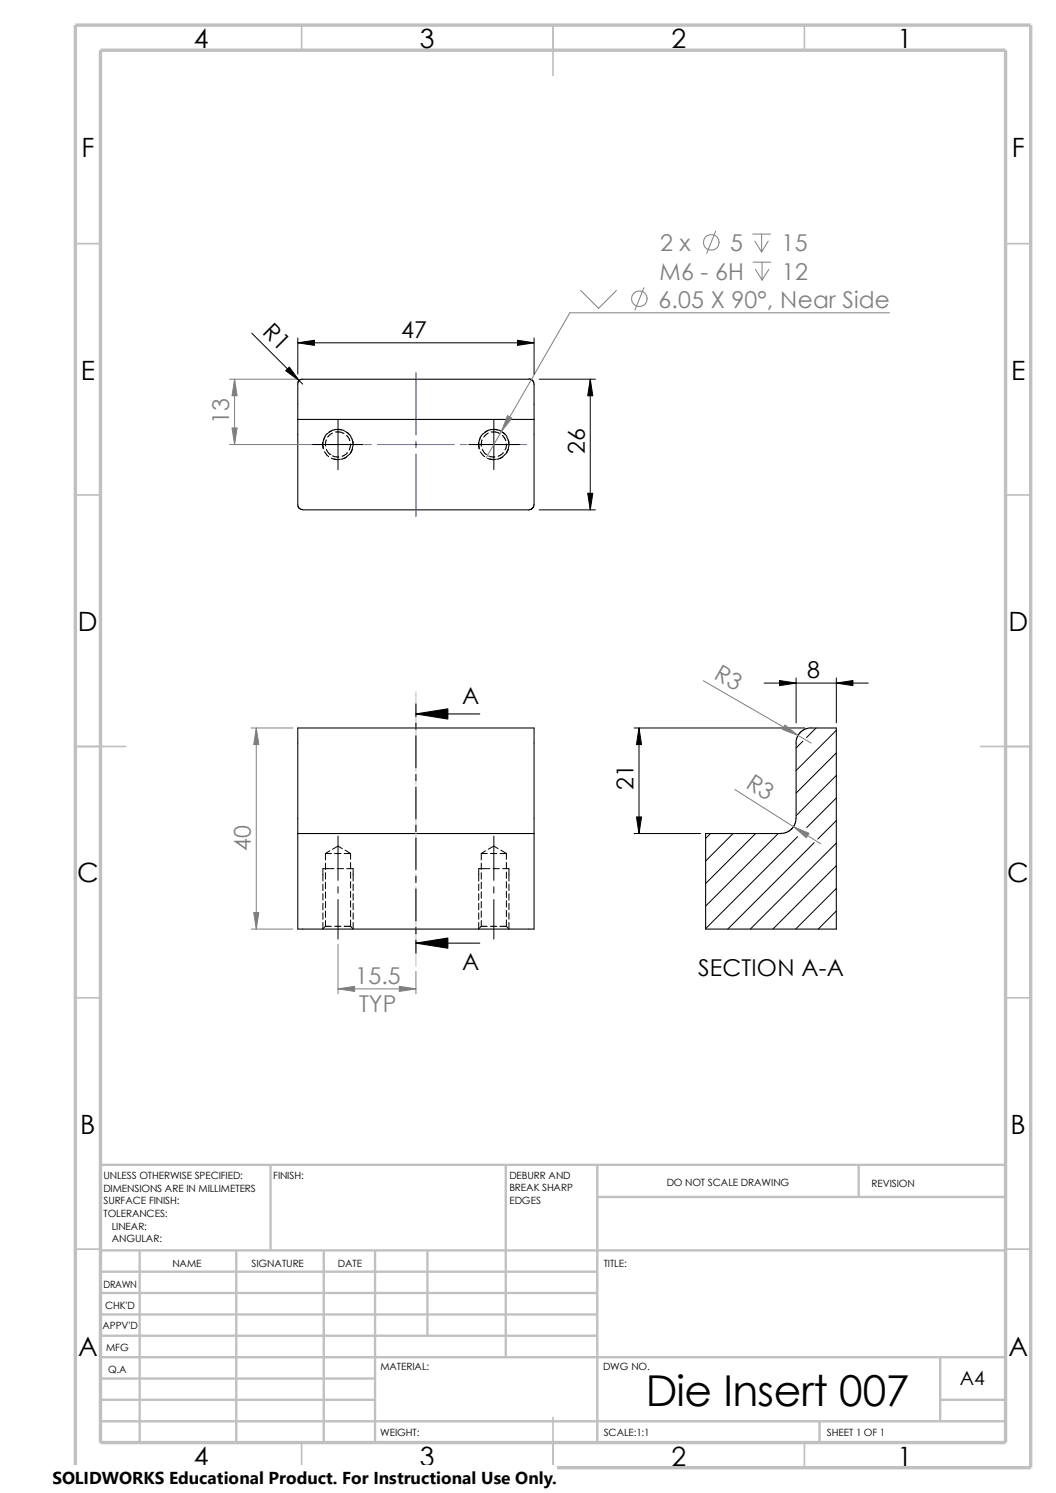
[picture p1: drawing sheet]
<svg xmlns="http://www.w3.org/2000/svg" width="210mm" height="297mm" viewBox="0 0 210 297" stroke-linecap="round" stroke-linejoin="round" font-family="sans-serif">
<g fill="none" stroke="#c0c0c0" stroke-width=".34">
<path d="M60 5v5M110 5v10M160 5v5M15 48.5h5M200 48.5h5M15 98.5h5M200 98.5h5M15 148.5h10M195 148.5h10M15 198.5h5M200 198.5h5M15 248.5h5"/>
<path d="M200 248.5h5M60 287v5M110 282v10M160 287v5"/>
</g>
<g fill="none" stroke="#c0c0c0" stroke-width=".47">
<path d="M53.8 231.7v17.1M100.6 231.7v38.3M118.8 238.1h81.2M118.8 231.7v55.3M170.8 231.7v6.4M200 231.7h-180v55.3M20 253h98.8M20 257.2h98.8M20 248.8h180M27.8 248.8v38.2M47 248.8v38.2M64.4 248.8v38.2"/>
<path d="M74.6 248.8v38.2M85 248.8v16.9M20 278.5h54.6M20 270h180M20 274.2h54.6M20 261.5h98.8M20 265.7h98.8M187 270v12.7M187 278.5h13M20 282.7h180M163 282.7v4.3"/>
</g>
<path d="M15 5h190v287h-190zM20 10h180v277h-180z" fill="none" stroke="#c0c0c0" stroke-width=".68" stroke-linecap="butt"/>
<g fill="none" stroke="#000" stroke-width=".2">
<path d="M50.1 66.3l10.1 10.1M59.2 68.2h47M59.2 67.2v7.2M106.2 67.2v7.2M107.2 75.4h11.2M117.4 75.4v26M62.2 88.4h10M64.2 88.1l.1 1.2M64.6 89.9l.8 .9M64.6 86.9v.1a2.88 2.88 0 0 0-.3 2.2M64.9 87.5l-.2 1.2M64.9 89.4l.7 1"/>
<path d="M65.6 90.4h.1M65.9 91.1l1.2 .3M66 85.6l-.5 .3a2.81 2.81 0 0 0-1.2 1.5M66.1 86.1l-.9 .9M66.2 90.7l.3 .1 .9 .1M66.4 91.3l.8 .1h.4M66.6 85.5l-1.2 .4M66.6 85.5h1.3M66.7 85.9h.9l.8 .3M67.2 85.4l1.2 .2M67.2 83.4v10M68.5 85.7l1 .8"/>
<path d="M68.9 86.6l.7 1.1M69 86l.8 .9M69 90.9l-.5 .3-.7 .2M69 90l-.2 .4-.8 .4M69.3 90.5l-.7 .6-.3 .1M69.7 88.3l-.3 1.2M69.8 87l.4 1.2M70 89.4l-.2 .6-.4 .5M70.1 87.5l.1 .6v.6M70.1 88.8v.6l-.4 .6M93.2 88.4h10M95.2 88.1l.1 1.2"/>
<path d="M95.2 88.5l.1 .7M95.4 87.4l-.1 .1M95.5 89.9l.9 .9M95.6 86.9l-.4 1.2M95.8 87.5l-.1 1.3M95.9 89.4l.7 1M96 86.4l-.5 .7M96.4 86h.1M96.6 90.4h.1M96.9 91.2l1.3 .2M97 85.7l-1.1 .7M97.1 86.1l-.9 .9"/>
<path d="M97.2 90.7l1.2 .2M97.5 91.3l.7 .1M97.7 85.9h.9l.8 .3M98.2 85.4l1.2 .2M98.2 83.4v10M98.7 91.4h-.5M98.8 85.5h-1.2l-1.1 .5M99.4 85.7l1.1 .7M99.9 86.6l.7 1.1M99.9 86l.9 .9M100 90.9l-1.2 .5M100.1 90l-.3 .4-.7 .4"/>
<path d="M100.3 90.5l-.7 .6-.3 .1M100.7 88.3l-.1 1-.2 .2M100.8 87l.4 1.2M101 87.5l.2 1.2M101 89.4l-.2 .6-.4 .4M101.2 88.8l-.5 1.2M107.2 101.4h11.2M152 135.9h20.7M158.3 134.9v8.9M166.3 134.9v8.9M126.1 144.8h34M127.1 144.8v21"/>
<path d="M159.7 147.4l-1.4 1.4M162.3 144.8l-1.9 1.9M166.3 145.3l-8 8M166.3 149.8l-8 8M166.3 154.3l-8 8M166.3 158.7l-5.9 5.9M64.2 175.9v1.3M64.2 177.8v1.3M64.2 179.7v1.3M64.7 169.8h1.2M64.7 169.8v1.3M64.7 171.7v1.3"/>
<path d="M64.7 173.6v1.3M64.7 175.5v1.3M64.7 177.4v1.3M64.7 179.3v1.3M65.6 169.2l-.9 .6M66.4 172.8h-2.2v2.5M66.5 169.8h1.3M67.1 172.8h1.2M67.2 166.3v8.8M67.2 176.4v1.3M67.2 178.9v7.9M68.1 168.8l-.9-.5-1.1 .7"/>
<path d="M68.5 169.8h1.2M68.6 169.1l1.1 .7M69 172.8h1.2v2.5M69.7 169.8v1.1M69.7 171.6v1.2M69.7 173.5v1.3M69.7 175.4v1.3M69.7 177.3v1.3M69.7 179.2v1.3M70.2 175.9v1.3M70.2 177.8v1.3M70.2 179.7v1.3"/>
<path d="M95.2 175.9v1.3M95.2 177.8v1.3M95.2 179.7v1.3M95.7 169.8h1.2M95.7 169.8v1.3M95.7 171.7v1.3M95.7 173.6v1.3M95.7 175.5v1.3M95.7 177.4v1.3M95.7 179.3v1.3M96.6 169.2l-.9 .6M97.4 172.8h-2.2v2.5"/>
<path d="M97.5 169.8h1.3M98 172.8h1.3M98.2 166.3v8.8M98.2 176.4v1.3M98.2 178.9v7.9M99.1 168.8l-.9-.5-1.1 .7M99.4 169.8h1.3M99.6 169.1l1.1 .7M99.9 172.8h1.3v2.5M100.7 169.8v1.1M100.7 171.6v1.2M100.7 173.5v1.3"/>
<path d="M100.7 175.4v1.3M100.7 177.3v1.3M100.7 179.2v1.3M101.2 175.9v1.3M101.2 177.8v1.3M101.2 179.7v1.3M126.1 165.8h13.2M141.3 165.8l-1 1M145.8 165.8l-5.5 5.5M150.3 165.8l-10 10M154.8 165.8l-14.5 14.5M158.6 166.5l-18.3 18.2"/>
<path d="M161.9 167.6l-17.2 17.2M166.3 163.2l-3.7 3.7M166.3 167.7l-17.1 17.1M166.3 172.2l-12.6 12.6M166.3 176.7l-8.1 8.1M64.2 181.6v1.3M64.2 183.5v1.3M64.7 184.3h1.2M64.7 184.3l-.5 .5M64.7 181.2v1.3M64.7 183.1v1.2M66.5 184.3h1.3"/>
<path d="M68.5 184.3h1.2M69.7 181.1v1.3M69.7 183v1.3M70.2 183.5v1.3l-.5-.5M70.2 181.6v1.3M95.2 181.6v1.3M95.2 183.5v1.3M95.7 184.3h1.2M95.7 184.3l-.5 .5M95.7 181.2v1.3M95.7 183.1v1.2M97.5 184.3h1.3"/>
<path d="M99.4 184.3h1.3M100.7 181.1v1.3M100.7 183v1.3M101.2 183.5v1.3l-.5-.5M101.2 181.6v1.3M166.3 181.2l-3.6 3.6"/>
</g>
<g fill="none" stroke="#000" stroke-width=".21">
<path d="M59.2 76.4v7M105.2 75.4h-45.3l-.5 .4-.2 .6M105.2 75.4l.5 .1 .3 .3 .2 .6v7M59.2 83.4h47M59.2 83.4v17.3l.4 .5 .6 .2M106.2 83.4v17l-.2 .6-.4 .3-45.4 .1M82.7 142h12.7M82.7 140v2.6M82.7 143.8v1.3M82.7 146.4v6.3M82.7 154v1.3M82.7 156.5v6.4"/>
<path d="M161.3 144.8l-1 .1-1 .6-.6 .8-.4 1v15.5l-.1 1-.6 1-1 .7-1.3 .3h-15v19h26v-40h-5M59.2 165.8v19h46h1v-19M59.2 165.8h47M59.2 165.8v-21h47v21M82.7 164.2v1.2M82.7 166.7v6.4M82.7 174.3v1.3M82.7 176.9v6.3M82.7 187.6h12.7M82.7 184.5v1.3M82.7 187v2.6"/>
</g>
<path d="M82.7 74.1v12.4M60.7 88.4h10.6M72.6 88.4h1.2M75.1 88.4h15.2M82.7 87.8v1.3M82.7 90.3v12.4M91.6 88.4h1.3M94.1 88.4h10.6" fill="none" stroke="#00f" stroke-width=".2"/>
<path d="M82.7 137.6v15.9M82.7 154.8v1.2M82.7 157.3v15.3M82.7 173.8v1.3M82.7 176.4v15.8" fill="none" stroke="#c0c0c0" stroke-width=".2"/>
<g fill="none" stroke="#808080" stroke-width=".2">
<path d="M115.5 57.8l3.5 3.5 3.6-3.5M128.1 57.2l-1.8 4.5M142.3 46l-1.8 4.4M149.7 46.6h3.5M149.8 52.2h3.5M150.1 48l1.4 2.1M150.2 53.6l1.4 2.1M151.5 46.6v3.5M151.6 52.2v3.5M152.8 48l-1.3 2.1M152.9 53.6l-1.3 2.1M45.6 75.4h13.6"/>
<path d="M46.7 75.4v13M176.9 62.2h-63.6l-16.6 28.9M45.6 88.4h15.6M139.9 135.4l21.4 12.4M50 144.8h8.2M51 144.8v40M146.1 157.1l17.1 10.8M50 184.8h8.2M67.2 187.8v9.9M67.2 196.7h15.5M82.7 193.3v4.4"/>
<circle cx="127.1" cy="59.4" r="1.56"/>
<circle cx="141.4" cy="48.2" r="1.56"/>
</g>
<g fill="#808080" stroke="#808080" stroke-width=".2">
<path d="M79.4 196.2l3.3 .5-3.3 .5z"/>
<path d="M67.2 196.7l3.3-.5v1z"/>
<path d="M51 144.8l.5 3.3h-1z"/>
<path d="M50.5 181.5h1l-.5 3.3z"/>
<path d="M46.1 85.1h1.1l-.5 3.3z"/>
<path d="M46.7 75.4l.5 3.3h-1.1z"/>
<path d="M100.9 82.7l.9 .5-2.1 2.6z"/>
<path d="M157.8 164.5l3.1 1.3-.5 .9z"/>
<path d="M156.1 144.2l2.6 2.1-3.1-1.2z"/>
</g>
<path d="M82.7 142l6.4-1v2zM82.7 187.6l6.4-1v2z" fill="#000" stroke="#000" stroke-width=".21"/>
<path d="M59.2 68.2l3.3-.5v1zM56.8 73.7l.7-.7 2 2.7zM102.9 67.7l3.3 .5-3.3 .5zM117.4 75.4l.5 3.3h-1zM116.9 98.1h1l-.5 3.3zM155 135.4l3.3 .5-3.3 .5zM166.3 135.9l3.3-.5v1zM127.1 144.8l.5 3.3h-1zM126.6 162.5h1l-.5 3.3z" fill="#000" stroke="#000" stroke-width=".2"/>
<path d="M10.4 291.5h100.4v5.5h-100.4z" fill="#fff"/>
<text font-size="8.5" x="128.4" y="279.7">Die Insert 007</text>
<g font-size="5.3">
<text x="38.5" y="9.6">4</text>
<text x="83.5" y="9.6">3</text>
<text x="133.5" y="9.6">2</text>
<text x="178.5" y="9.6">1</text>
<text x="16.2" y="31.3">F</text>
<text x="201.2" y="31.3">F</text>
<text x="16" y="75.6">E</text>
<text x="201.1" y="75.6">E</text>
<text x="15.5" y="125.6">D</text>
<text x="200.6" y="125.6">D</text>
<text x="15.3" y="175.6">C</text>
<text x="200.3" y="175.6">C</text>
<text x="16" y="225.6">B</text>
<text x="201" y="225.6">B</text>
<text x="15.5" y="269.8">A</text>
<text x="200.5" y="269.8">A</text>
<text x="38.5" y="291.6">4</text>
<text x="83.5" y="291.6">3</text>
<text x="133.5" y="291.6">2</text>
<text x="178.5" y="291.6">1</text>
</g>
<g font-size="4.6" fill="#808080">
<text x="131.3" y="50">2 x</text>
<text x="145.2" y="50">5</text>
<text x="155.4" y="50">15</text>
<text x="131.1" y="55.6">M6 - 6H</text>
<text x="155.5" y="55.6">12</text>
<text x="130.9" y="61.2">6.05 X 90°, Near Side</text>
<text x="45.6" y="84.3" transform="rotate(-90 45.6 84.3)">13</text>
<text x="141.8" y="134.8" transform="rotate(30 141.8 134.8)">R3</text>
<text x="148.1" y="156.5" transform="rotate(33 148.1 156.5)">R3</text>
<text x="49.9" y="169.4" transform="rotate(-90 49.9 169.4)">40</text>
<text x="70.7" y="195.7">15.5</text>
<text x="71.4" y="201.3">TYP</text>
</g>
<g font-size="4.6">
<text x="52" y="66.2" transform="rotate(45 52 66.2)">R1</text>
<text x="79.8" y="67.3">47</text>
<text x="116.3" y="90.4" transform="rotate(-90 116.3 90.4)">26</text>
<text x="160.5" y="135">8</text>
<text x="91.9" y="140.1">A</text>
<text x="126" y="157.1" transform="rotate(-90 126 157.1)">21</text>
<text x="91.9" y="193">A</text>
<text x="138.9" y="194.2">SECTION A-A</text>
</g>
<text font-size="3.9" x="190.9" y="275.5">A4</text>
<text font-size="3.4" x="10.4" y="295.2">SOLIDWORKS Educational Product. For Instructional Use Only.</text>
<g font-size="2">
<text x="20.6" y="234.6">UNLESS OTHERWISE SPECIFIED:</text>
<text x="20.6" y="237.1">DIMENSIONS ARE IN MILLIMETERS</text>
<text x="20.6" y="239.6">SURFACE FINISH:</text>
<text x="54.4" y="234.6">FINISH:</text>
<text x="101.3" y="239.5">EDGES</text>
<text x="101.3" y="234.5">DEBURR AND</text>
<text x="101.3" y="237">BREAK SHARP</text>
<text x="132.6" y="236">DO NOT SCALE DRAWING</text>
<text x="173.3" y="236.2">REVISION</text>
<text x="20.6" y="242.1">TOLERANCES:</text>
<text x="22.2" y="244.6">LINEAR:</text>
<text x="22.2" y="247.1">ANGULAR:</text>
<text x="50" y="252">SIGNATURE</text>
<text x="67.2" y="252">DATE</text>
<text x="120.1" y="252">TITLE:</text>
<text x="20.6" y="256.2">DRAWN</text>
<text x="34.3" y="252.1">NAME</text>
<text x="20.9" y="260.4">CHK'D</text>
<text x="20.4" y="264.5">APPV'D</text>
<text x="21.1" y="268.8">MFG</text>
<text x="21.5" y="273.1">Q.A</text>
<text x="75.6" y="272.5">MATERIAL:</text>
<text x="119.9" y="272.5">DWG NO.</text>
<text x="75.6" y="285.6">WEIGHT:</text>
<text x="120.1" y="285.6">SCALE:1:1</text>
<text x="164.5" y="285.6">SHEET 1 OF 1</text>
</g>
</svg>
